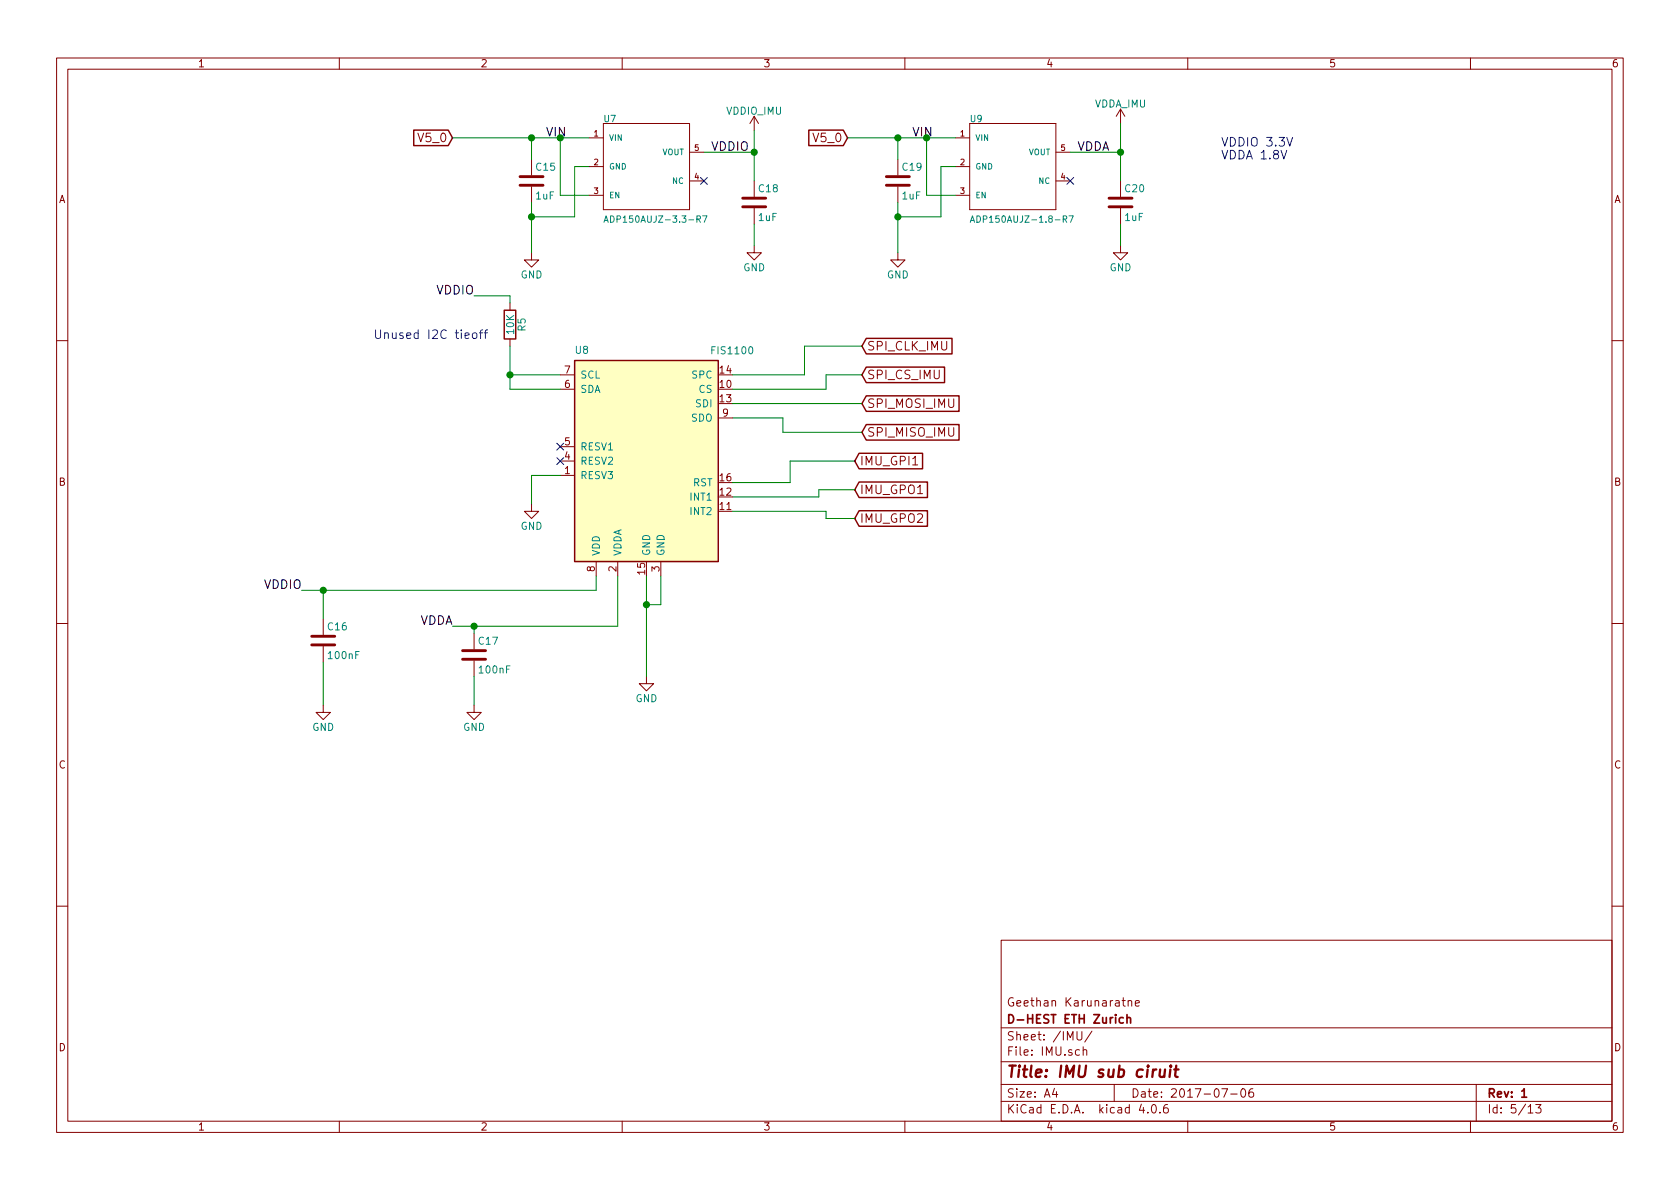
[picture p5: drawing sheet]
EESchema Schematic File Version 2
LIBS:camprj_kicad-rescue
LIBS:power
LIBS:device
LIBS:transistors
LIBS:conn
LIBS:linear
LIBS:regul
LIBS:74xx
LIBS:cmos4000
LIBS:adc-dac
LIBS:memory
LIBS:xilinx
LIBS:microcontrollers
LIBS:dsp
LIBS:microchip
LIBS:analog_switches
LIBS:motorola
LIBS:texas
LIBS:intel
LIBS:audio
LIBS:interface
LIBS:opto
LIBS:105028-1001
LIBS:mynew_lib
LIBS:leptonBreakoutV4
LIBS:_sensors
LIBS:MAX1599
LIBS:TI_battery
LIBS:switches
LIBS:camprj_kicad-cache
EELAYER 25 0
EELAYER END
$Descr A4 11693 8268
encoding utf-8
Sheet 5 13
Title "IMU sub ciruit"
Date "2017-07-06"
Rev "1"
Comp "D-HEST ETH Zurich"
Comment1 "Geethan Karunaratne"
Comment2 ""
Comment3 ""
Comment4 ""
$EndDescr
$Comp
L FIS1100 U8
U 1 1
P 4500 3200
F 0 "U8" H 4100 3975 50  0000 R CNN
F 1 "FIS1100" H 5250 4000 50  0000 R TNN
F 2 "Myfootprints:LGA16" H 4500 2300 50  0001 C CIN
F 3 "http://www.mouser.com/ds/2/308/FIS1100-1119815.pdf" H 4600 2400 50  0001 C CNN
F 4 "http://eu.mouser.com/ProductDetail/Fairchild-Semiconductor/FIS1100/?qs=Pve5fMu%2FDEuZUDX%2Fo6J%252b1g%3D%3D" H 4500 3200 60  0001 C CNN "Buy Link"
	1    4500 3200
	1    0    0    -1  
$EndComp
$Comp
L C C16
U 1 1
P 2250 4450
F 0 "C16" H 2275 4550 50  0000 L CNN
F 1 "100nF" H 2275 4350 50  0000 L CNN
F 2 "Capacitors_SMD:C_0603_HandSoldering" H 2288 4300 50  0001 C CNN
F 3 "" H 2250 4450 50  0001 C CNN
	1    2250 4450
	1    0    0    -1  
$EndComp
$Comp
L LEPTONCUSTOM_ADP150TSOT-5 U?
U 1 1
P 4500 1150
AR Path="/595CCEDA/595FC827" Ref="U?"  Part="1" 
AR Path="/595FA242/595FC827" Ref="U7"  Part="1" 
F 0 "U7" H 4200 1460 45  0000 L BNN
F 1 "ADP150AUJZ-3.3-R7" H 4200 760 45  0000 L BNN
F 2 "TO_SOT_Packages_SMD:TSOT-23-5_HandSoldering" H 4530 1300 20  0001 C CNN
F 3 "http://www.mouser.com/ds/2/609/ADP150-773560.pdf" H 4500 1150 60  0001 C CNN
F 4 "http://eu.mouser.com/ProductDetail/Analog-Devices/ADP150AUJZ-33-R7/?qs=WIvQP4zGanjNlX1MqHWsFA%3D%3D" H 4500 1150 60  0001 C CNN "Buy Link"
	1    4500 1150
	1    0    0    -1  
$EndComp
$Comp
L C C15
U 1 1
P 3700 1250
F 0 "C15" H 3725 1350 50  0000 L CNN
F 1 "1uF" H 3725 1150 50  0000 L CNN
F 2 "Capacitors_SMD:C_0603_HandSoldering" H 3738 1100 50  0001 C CNN
F 3 "" H 3700 1250 50  0001 C CNN
	1    3700 1250
	1    0    0    -1  
$EndComp
$Comp
L GND #PWR025
U 1 1
P 3700 1750
F 0 "#PWR025" H 3700 1500 50  0001 C CNN
F 1 "GND" H 3700 1600 50  0000 C CNN
F 2 "" H 3700 1750 50  0001 C CNN
F 3 "" H 3700 1750 50  0001 C CNN
	1    3700 1750
	1    0    0    -1  
$EndComp
$Comp
L C C18
U 1 1
P 5250 1400
F 0 "C18" H 5275 1500 50  0000 L CNN
F 1 "1uF" H 5275 1300 50  0000 L CNN
F 2 "Capacitors_SMD:C_0603_HandSoldering" H 5288 1250 50  0001 C CNN
F 3 "" H 5250 1400 50  0001 C CNN
	1    5250 1400
	1    0    0    -1  
$EndComp
Text Label 4950 1050 0    60   ~ 0
VDDIO
$Comp
L GND #PWR026
U 1 1
P 5250 1700
F 0 "#PWR026" H 5250 1450 50  0001 C CNN
F 1 "GND" H 5250 1550 50  0000 C CNN
F 2 "" H 5250 1700 50  0001 C CNN
F 3 "" H 5250 1700 50  0001 C CNN
	1    5250 1700
	1    0    0    -1  
$EndComp
Text Label 3800 950  0    60   ~ 0
VIN
Text GLabel 3150 950  0    60   Input ~ 0
V5_0
$Comp
L LEPTONCUSTOM_ADP150TSOT-5 U?
U 1 1
P 7050 1150
AR Path="/595CCEDA/595FCBB7" Ref="U?"  Part="1" 
AR Path="/595FA242/595FCBB7" Ref="U9"  Part="1" 
F 0 "U9" H 6750 1460 45  0000 L BNN
F 1 "ADP150AUJZ-1.8-R7" H 6750 760 45  0000 L BNN
F 2 "TO_SOT_Packages_SMD:TSOT-23-5_HandSoldering" H 7080 1300 20  0001 C CNN
F 3 "http://www.mouser.com/ds/2/609/ADP150-773560.pdf" H 7050 1150 60  0001 C CNN
F 4 "http://eu.mouser.com/ProductDetail/Analog-Devices/ADP150AUJZ-18-R7/?qs=WIvQP4zGanj6me7Xqf%252bL8w%3D%3D" H 7050 1150 60  0001 C CNN "Buy Link"
	1    7050 1150
	1    0    0    -1  
$EndComp
$Comp
L C C19
U 1 1
P 6250 1250
F 0 "C19" H 6275 1350 50  0000 L CNN
F 1 "1uF" H 6275 1150 50  0000 L CNN
F 2 "Capacitors_SMD:C_0603_HandSoldering" H 6288 1100 50  0001 C CNN
F 3 "" H 6250 1250 50  0001 C CNN
	1    6250 1250
	1    0    0    -1  
$EndComp
$Comp
L GND #PWR027
U 1 1
P 6250 1750
F 0 "#PWR027" H 6250 1500 50  0001 C CNN
F 1 "GND" H 6250 1600 50  0000 C CNN
F 2 "" H 6250 1750 50  0001 C CNN
F 3 "" H 6250 1750 50  0001 C CNN
	1    6250 1750
	1    0    0    -1  
$EndComp
$Comp
L C C20
U 1 1
P 7800 1400
F 0 "C20" H 7825 1500 50  0000 L CNN
F 1 "1uF" H 7825 1300 50  0000 L CNN
F 2 "Capacitors_SMD:C_0603_HandSoldering" H 7838 1250 50  0001 C CNN
F 3 "" H 7800 1400 50  0001 C CNN
	1    7800 1400
	1    0    0    -1  
$EndComp
Text Label 7500 1050 0    60   ~ 0
VDDA
$Comp
L GND #PWR028
U 1 1
P 7800 1700
F 0 "#PWR028" H 7800 1450 50  0001 C CNN
F 1 "GND" H 7800 1550 50  0000 C CNN
F 2 "" H 7800 1700 50  0001 C CNN
F 3 "" H 7800 1700 50  0001 C CNN
	1    7800 1700
	1    0    0    -1  
$EndComp
Text Label 6350 950  0    60   ~ 0
VIN
Text GLabel 5900 950  0    60   Input ~ 0
V5_0
Text Notes 8500 1100 0    60   ~ 0
VDDIO 3.3V\nVDDA 1.8V\n
$Comp
L C C17
U 1 1
P 3300 4550
F 0 "C17" H 3325 4650 50  0000 L CNN
F 1 "100nF" H 3325 4450 50  0000 L CNN
F 2 "Capacitors_SMD:C_0603_HandSoldering" H 3338 4400 50  0001 C CNN
F 3 "" H 3300 4550 50  0001 C CNN
	1    3300 4550
	1    0    0    -1  
$EndComp
$Comp
L GND #PWR029
U 1 1
P 4500 4700
F 0 "#PWR029" H 4500 4450 50  0001 C CNN
F 1 "GND" H 4500 4550 50  0000 C CNN
F 2 "" H 4500 4700 50  0001 C CNN
F 3 "" H 4500 4700 50  0001 C CNN
	1    4500 4700
	1    0    0    -1  
$EndComp
$Comp
L GND #PWR030
U 1 1
P 3700 3500
F 0 "#PWR030" H 3700 3250 50  0001 C CNN
F 1 "GND" H 3700 3350 50  0000 C CNN
F 2 "" H 3700 3500 50  0001 C CNN
F 3 "" H 3700 3500 50  0001 C CNN
	1    3700 3500
	1    0    0    -1  
$EndComp
NoConn ~ 3900 3100
NoConn ~ 3900 3200
$Comp
L R R5
U 1 1
P 3550 2250
F 0 "R5" V 3630 2250 50  0000 C CNN
F 1 "10K" V 3550 2250 50  0000 C CNN
F 2 "Resistors_SMD:R_0603_HandSoldering" V 3480 2250 50  0001 C CNN
F 3 "" H 3550 2250 50  0001 C CNN
	1    3550 2250
	1    0    0    -1  
$EndComp
Text Label 3300 2050 2    60   ~ 0
VDDIO
Text GLabel 5950 3200 2    60   Input ~ 0
IMU_GPI1
Text GLabel 5950 3400 2    60   Input ~ 0
IMU_GPO1
Text GLabel 5950 3600 2    60   Input ~ 0
IMU_GPO2
Text GLabel 6000 2400 2    60   Input ~ 0
SPI_CLK_IMU
Text GLabel 6000 2600 2    60   Input ~ 0
SPI_CS_IMU
Text GLabel 6000 2800 2    60   Input ~ 0
SPI_MOSI_IMU
Text GLabel 6000 3000 2    60   Input ~ 0
SPI_MISO_IMU
NoConn ~ 4900 1250
NoConn ~ 7450 1250
Text Notes 2600 2350 0    60   ~ 0
Unused I2C tieoff\n
$Comp
L VDDA_IMU #PWR031
U 1 1
P 7800 850
F 0 "#PWR031" H 7800 700 50  0001 C CNN
F 1 "VDDA_IMU" H 7800 990 50  0000 C CNN
F 2 "" H 7800 850 50  0001 C CNN
F 3 "" H 7800 850 50  0001 C CNN
	1    7800 850 
	1    0    0    -1  
$EndComp
$Comp
L VDDIO_IMU #PWR032
U 1 1
P 5250 900
F 0 "#PWR032" H 5250 750 50  0001 C CNN
F 1 "VDDIO_IMU" H 5250 1040 50  0000 C CNN
F 2 "" H 5250 900 50  0001 C CNN
F 3 "" H 5250 900 50  0001 C CNN
	1    5250 900 
	1    0    0    -1  
$EndComp
Wire Wire Line
	3150 950  4100 950 
Wire Wire Line
	4100 1350 3900 1350
Wire Wire Line
	3900 1350 3900 950 
Connection ~ 3900 950 
Wire Wire Line
	4100 1150 4000 1150
Wire Wire Line
	4000 1150 4000 1500
Wire Wire Line
	4000 1500 3700 1500
Wire Wire Line
	5250 900  5250 1250
Wire Wire Line
	5250 1050 4900 1050
Wire Wire Line
	5250 1700 5250 1550
Wire Wire Line
	3700 1400 3700 1750
Connection ~ 3700 1500
Wire Wire Line
	3700 1100 3700 950 
Connection ~ 3700 950 
Wire Wire Line
	5900 950  6650 950 
Wire Wire Line
	6650 1350 6450 1350
Wire Wire Line
	6450 1350 6450 950 
Connection ~ 6450 950 
Wire Wire Line
	6650 1150 6550 1150
Wire Wire Line
	6550 1150 6550 1500
Wire Wire Line
	6550 1500 6250 1500
Wire Wire Line
	7800 1050 7450 1050
Wire Wire Line
	7800 1700 7800 1550
Wire Wire Line
	7800 850  7800 1250
Wire Wire Line
	6250 1100 6250 950 
Connection ~ 6250 950 
Wire Wire Line
	6250 1400 6250 1750
Connection ~ 6250 1500
Wire Wire Line
	4150 4100 4150 4000
Wire Wire Line
	2250 4300 2250 4100
Wire Wire Line
	2100 4100 4150 4100
Wire Wire Line
	3300 4400 3300 4350
Wire Wire Line
	3150 4350 4300 4350
Wire Wire Line
	4300 4350 4300 4000
Wire Wire Line
	2250 4600 2250 4900
Wire Wire Line
	4500 4000 4500 4700
Wire Wire Line
	4600 4000 4600 4200
Wire Wire Line
	4600 4200 4500 4200
Connection ~ 4500 4200
Wire Wire Line
	3900 3300 3700 3300
Wire Wire Line
	3700 3300 3700 3500
Wire Wire Line
	3900 2600 3550 2600
Wire Wire Line
	3550 2400 3550 2700
Wire Wire Line
	3550 2700 3900 2700
Connection ~ 3550 2600
Wire Wire Line
	3550 2100 3550 2050
Wire Wire Line
	3550 2050 3300 2050
Wire Wire Line
	5950 3200 5500 3200
Wire Wire Line
	5500 3200 5500 3350
Wire Wire Line
	5500 3350 5100 3350
Wire Wire Line
	5950 3400 5700 3400
Wire Wire Line
	5700 3400 5700 3450
Wire Wire Line
	5700 3450 5100 3450
Wire Wire Line
	5950 3600 5750 3600
Wire Wire Line
	5750 3600 5750 3550
Wire Wire Line
	5750 3550 5100 3550
Wire Wire Line
	5450 3000 6000 3000
Wire Wire Line
	5450 3000 5450 2900
Wire Wire Line
	5450 2900 5100 2900
Wire Wire Line
	6000 2800 5100 2800
Wire Wire Line
	6000 2600 5750 2600
Wire Wire Line
	5750 2600 5750 2700
Wire Wire Line
	5750 2700 5100 2700
Wire Wire Line
	6000 2400 5600 2400
Wire Wire Line
	5600 2400 5600 2600
Wire Wire Line
	5600 2600 5100 2600
Connection ~ 7800 1050
Connection ~ 5250 1050
$Comp
L GND #PWR033
U 1 1
P 2250 4900
F 0 "#PWR033" H 2250 4650 50  0001 C CNN
F 1 "GND" H 2250 4750 50  0000 C CNN
F 2 "" H 2250 4900 50  0001 C CNN
F 3 "" H 2250 4900 50  0001 C CNN
	1    2250 4900
	1    0    0    -1  
$EndComp
$Comp
L GND #PWR034
U 1 1
P 3300 4900
F 0 "#PWR034" H 3300 4650 50  0001 C CNN
F 1 "GND" H 3300 4750 50  0000 C CNN
F 2 "" H 3300 4900 50  0001 C CNN
F 3 "" H 3300 4900 50  0001 C CNN
	1    3300 4900
	1    0    0    -1  
$EndComp
Wire Wire Line
	3300 4700 3300 4900
Connection ~ 3300 4350
Connection ~ 2250 4100
Text Label 2100 4100 2    60   ~ 0
VDDIO
Text Label 3150 4350 2    60   ~ 0
VDDA
$EndSCHEMATC
